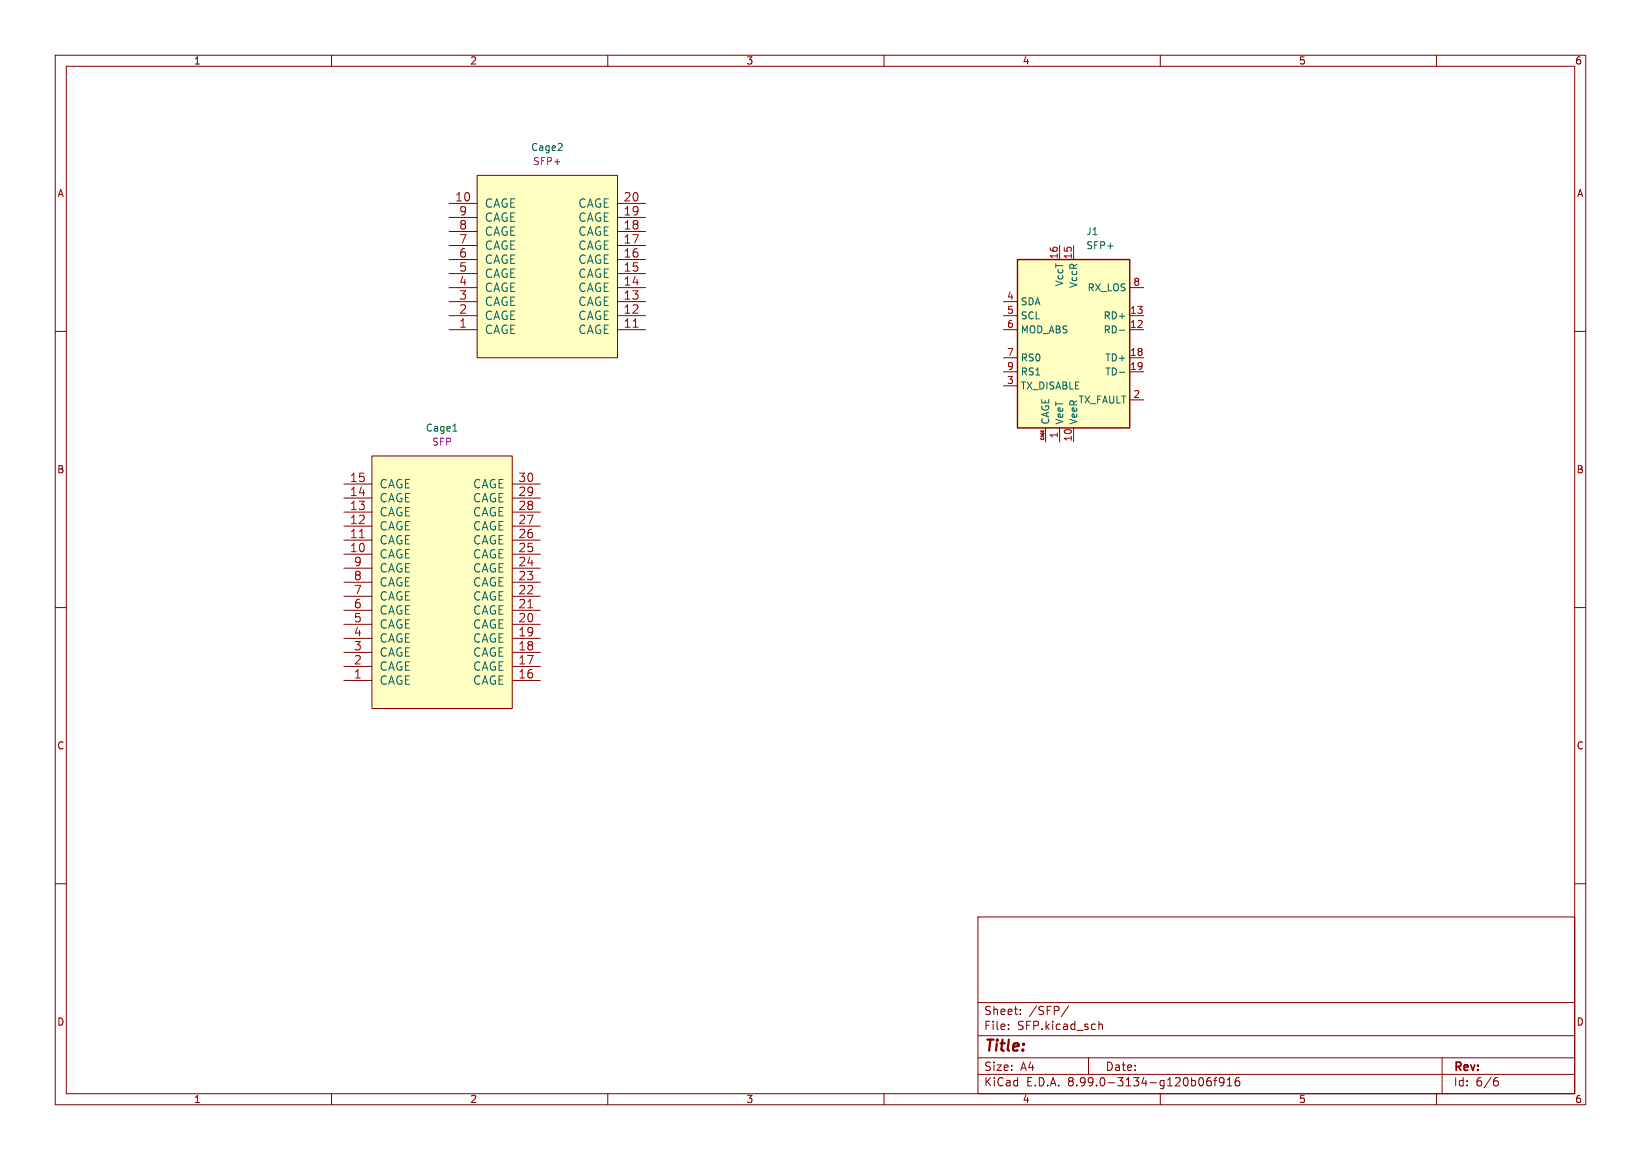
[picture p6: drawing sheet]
<svg xmlns="http://www.w3.org/2000/svg" width="297mm" height="210mm" viewBox="0 0 297 210" stroke-linecap="round" stroke-linejoin="round" font-family="sans-serif">
<g fill="none" stroke="#840000" stroke-width=".18">
<path d="M10 10h277v190h-277zM12 12h273v186h-273zM60 10v2M110 10v2M160 10v2M210 10v2M260 10v2M10 60h2M285 60h2M10 110h2M285 110h2M10 160h2"/>
<path d="M177 166h108v32h-108zM285 160h2M60 198v2M110 198v2M160 198v2M177 194.5h108M177 191.5h108M177 187.5h108M177 181.5h108M182.5 186.3v.1M182.5 185.5v.1M184.7 183.6v.1"/>
<path d="M184.7 182.8v.1M193.4 182.1l-1.3 2M197 191.5v3M198.9 184.9v1.5M198.9 185.5l.2-.1 .4 .1v.9M210 198v2M219.1 195.1a.59 .59 0 0 0-.7 .6v.6l.1 .2 .5 .1 .2-.1v-.5l-.1-.3h-.4l-.3 .3M219.7 195.6h.5M220.2 195.1l-.3 .2v1.3M221.5 195.7l-.3 .3h-.2l-.3-.3 .1-.5 .4-.1 .3 .1a.99 .99 0 0 1-.4 1.4h-.3M222.1 196.6h.9M222.1 195.5l.4-.4v1.5"/>
<path d="M224.2 195.1a.59 .59 0 0 0-.7 .6v.6l.2 .2 .4 .1 .2-.1 .1-.5-.2-.3h-.4l-.3 .3M260 198v2M261 191.5v6.5M270.6 195.7h.4l.2 .3-.1 .5-.5 .1M271 195.1l-.4 .1"/>
</g>
<path d="M184.1 47h20.4v30.5h-20.4z" fill="#ffffc2"/>
<path d="M184.1 47h20.4v30.5h-20.4z" fill="none" stroke="#840000" stroke-width=".25"/>
<g fill="none" stroke="#840000" stroke-width=".18">
<path d="M181.6 54.6h2.5M181.6 57.2h2.5M181.6 59.7h2.5M191.8 44.5v2.5M194.3 44.5v2.5M204.5 57.2h2.5M204.5 59.7h2.5M204.5 52.1h2.5M181.6 64.8h2.5M181.6 67.3h2.5M181.6 69.9h2.5M189.2 77.5v2.5"/>
<path d="M191.8 77.5v2.5M194.3 77.5v2.5M204.5 64.8h2.5M204.5 67.3h2.5M204.5 72.4h2.5"/>
</g>
<path d="M202.6 59.8h1M202.6 67.4h1" fill="none" stroke="#006464" stroke-width=".18"/>
<path d="M86.4 31.8h25.4v33h-25.4z" fill="#ffffc2"/>
<g fill="none" stroke="#840000" stroke-width=".18">
<path d="M81.3 36.8h5.1M81.3 39.4h5.1M86.4 31.8h25.4v33h-25.4zM111.8 36.8h5M111.8 39.4h5M81.3 41.9h5.1M81.3 44.5h5.1M81.3 47h5.1M81.3 49.5h5.1M81.3 52.1h5.1M81.3 54.6h5.1M81.3 57.2h5.1"/>
<path d="M81.3 59.7h5.1M111.8 41.9h5M111.8 44.5h5M111.8 47h5M111.8 49.5h5M111.8 52.1h5M111.8 54.6h5M111.8 57.2h5M111.8 59.7h5"/>
</g>
<path d="M114.6 59.2h.9" fill="none" stroke="#a90000" stroke-width=".18"/>
<path d="M67.3 82.6h25.4v45.7h-25.4z" fill="#ffffc2"/>
<g fill="none" stroke="#840000" stroke-width=".18">
<path d="M62.2 87.6h5.1M62.2 90.2h5.1M62.2 92.7h5.1M62.2 95.3h5.1M62.2 97.8h5.1M67.3 82.6h25.4v45.7h-25.4zM92.7 87.6h5.1M92.7 90.2h5.1M92.7 92.7h5.1M92.7 95.3h5.1M92.7 97.8h5.1M62.2 100.3h5.1"/>
<path d="M62.2 102.9h5.1M62.2 105.4h5.1M62.2 108h5.1M62.2 110.5h5.1M62.2 113h5.1M62.2 115.6h5.1M62.2 118.1h5.1M92.7 100.3h5.1M92.7 102.9h5.1M92.7 105.4h5.1M92.7 108h5.1M92.7 110.5h5.1"/>
<path d="M92.7 113h5.1M92.7 115.6h5.1M92.7 118.1h5.1M62.2 120.7h5.1M62.2 123.2h5.1M92.7 120.7h5.1M92.7 123.2h5.1"/>
</g>
<path d="M65.1 97.3h.8M95.5 110h.9" fill="none" stroke="#a90000" stroke-width=".18"/>
<path d="M82 78h.7" fill="none" stroke="#006464" stroke-width=".18"/>
<text font-size="2.8" fill="#840000" x="178" y="190.9">Title:</text>
<g font-size="2.1" fill="#a90000">
<text x="82.3" y="36.6">10</text>
<text x="83" y="39.1">9</text>
<text x="83" y="41.7">8</text>
<text x="112.8" y="36.6">20</text>
<text x="112.8" y="39.1">19</text>
<text x="112.8" y="41.7">18</text>
<text x="83" y="44.2">7</text>
<text x="83" y="46.7">6</text>
<text x="112.8" y="44.2">17</text>
<text x="112.8" y="46.7">16</text>
<text x="83" y="49.3">5</text>
<text x="83" y="51.8">4</text>
<text x="112.8" y="49.3">15</text>
<text x="112.8" y="51.8">14</text>
<text x="83" y="54.4">3</text>
<text x="83" y="56.9">2</text>
<text x="83" y="59.4">1</text>
<text x="112.8" y="54.4">13</text>
<text x="112.8" y="56.9">12</text>
<text x="112.8" y="59.4">11</text>
<text x="63.2" y="87.4">15</text>
<text x="63.2" y="89.9">14</text>
<text x="93.7" y="87.4">30</text>
<text x="93.7" y="89.9">29</text>
<text x="63.2" y="92.5">13</text>
<text x="63.2" y="95">12</text>
<text x="93.7" y="92.5">28</text>
<text x="93.7" y="95">27</text>
<text x="63.2" y="97.5">11</text>
<text x="63.2" y="100.1">10</text>
<text x="93.7" y="97.5">26</text>
<text x="93.7" y="100.1">25</text>
<text x="64" y="102.6">9</text>
<text x="64" y="105.2">8</text>
<text x="64" y="107.7">7</text>
<text x="93.7" y="102.6">24</text>
<text x="93.7" y="105.2">23</text>
<text x="93.7" y="107.7">22</text>
<text x="64" y="110.2">6</text>
<text x="64" y="112.8">5</text>
<text x="93.7" y="110.2">21</text>
<text x="93.7" y="112.8">20</text>
<text x="64" y="115.3">4</text>
<text x="64" y="117.9">3</text>
<text x="93.7" y="115.3">19</text>
<text x="93.7" y="117.9">18</text>
<text x="64" y="120.4">2</text>
<text x="64" y="122.9">1</text>
<text x="93.7" y="120.4">17</text>
<text x="93.7" y="122.9">16</text>
</g>
<g font-size="2.1" fill="#006464">
<text x="87.6" y="37.8">CAGE</text>
<text x="87.6" y="40.4">CAGE</text>
<text x="104.6" y="37.8">CAGE</text>
<text x="104.6" y="40.4">CAGE</text>
<text x="87.6" y="42.9">CAGE</text>
<text x="87.6" y="45.4">CAGE</text>
<text x="87.6" y="48">CAGE</text>
<text x="104.6" y="42.9">CAGE</text>
<text x="104.6" y="45.4">CAGE</text>
<text x="104.6" y="48">CAGE</text>
<text x="87.6" y="50.5">CAGE</text>
<text x="87.6" y="53.1">CAGE</text>
<text x="104.6" y="50.5">CAGE</text>
<text x="104.6" y="53.1">CAGE</text>
<text x="87.6" y="55.6">CAGE</text>
<text x="87.6" y="58.1">CAGE</text>
<text x="104.6" y="55.6">CAGE</text>
<text x="104.6" y="58.1">CAGE</text>
<text x="87.6" y="60.7">CAGE</text>
<text x="104.6" y="60.7">CAGE</text>
<text x="68.6" y="88.6">CAGE</text>
<text x="85.6" y="88.6">CAGE</text>
<text x="68.6" y="91.2">CAGE</text>
<text x="68.6" y="93.7">CAGE</text>
<text x="85.6" y="91.2">CAGE</text>
<text x="85.6" y="93.7">CAGE</text>
<text x="68.6" y="96.2">CAGE</text>
<text x="68.6" y="98.8">CAGE</text>
<text x="68.6" y="101.3">CAGE</text>
<text x="85.6" y="96.2">CAGE</text>
<text x="85.6" y="98.8">CAGE</text>
<text x="85.6" y="101.3">CAGE</text>
<text x="68.6" y="103.9">CAGE</text>
<text x="68.6" y="106.4">CAGE</text>
<text x="85.6" y="103.9">CAGE</text>
<text x="85.6" y="106.4">CAGE</text>
<text x="68.6" y="108.9">CAGE</text>
<text x="68.6" y="111.5">CAGE</text>
<text x="85.6" y="108.9">CAGE</text>
<text x="85.6" y="111.5">CAGE</text>
<text x="68.6" y="114">CAGE</text>
<text x="68.6" y="116.6">CAGE</text>
<text x="68.6" y="119.1">CAGE</text>
<text x="85.6" y="114">CAGE</text>
<text x="85.6" y="116.6">CAGE</text>
<text x="85.6" y="119.1">CAGE</text>
<text x="68.6" y="121.6">CAGE</text>
<text x="68.6" y="124.2">CAGE</text>
<text x="85.6" y="121.6">CAGE</text>
<text x="85.6" y="124.2">CAGE</text>
</g>
<g font-size="2.1" fill="#840000">
<text x="178" y="184">Sheet:</text>
<text x="186.2" y="184">/SFP/</text>
<text x="178" y="186.7">File:</text>
<text x="184.1" y="186.7">SFP.kicad_sch</text>
<text x="178" y="196.9">KiCad</text>
<text x="178" y="194.1">Size:</text>
<text x="184.7" y="194.1">A4</text>
<text x="185.7" y="196.9">E.D.A.</text>
<text x="193.3" y="196.9">8.99.0-3134-g120b06f916</text>
<text x="200" y="194.1">Date:</text>
<text x="263" y="194.3">Rev:</text>
<text x="263" y="196.9">Id:</text>
<text x="267.1" y="196.9">6/6</text>
</g>
<g font-size="1.8" fill="#840000">
<text x="35" y="11.9">1</text>
<text x="85" y="11.9">2</text>
<text x="135" y="11.9">3</text>
<text x="185" y="11.9">4</text>
<text x="235" y="11.9">5</text>
<text x="285" y="11.9">6</text>
<text x="10.3" y="35.9">A</text>
<text x="285.3" y="35.9">A</text>
<text x="10.3" y="85.9">B</text>
<text x="285.3" y="85.9">B</text>
<text x="10.3" y="135.9">C</text>
<text x="285.3" y="135.9">C</text>
<text x="10.3" y="185.9">D</text>
<text x="285.3" y="185.9">D</text>
<text x="35" y="199.9">1</text>
<text x="85" y="199.9">2</text>
<text x="135" y="199.9">3</text>
<text x="185" y="199.9">4</text>
<text x="235" y="199.9">5</text>
<text x="285" y="199.9">6</text>
</g>
<g font-size="1.8" fill="#006464">
<text x="96" y="27.5">Cage2</text>
<text x="196.5" y="42.8">J1</text>
<text x="196.5" y="45.3">SFP+</text>
<text x="192.6" y="51.9" transform="rotate(-90 192.6 51.9)">VccT</text>
<text x="195.2" y="52.2" transform="rotate(-90 195.2 52.2)">VccR</text>
<text x="196.7" y="52.9">RX_LOS</text>
<text x="184.7" y="55.5">SDA</text>
<text x="184.7" y="58">SCL</text>
<text x="199.6" y="58">RD+</text>
<text x="184.7" y="60.6">MOD_ABS</text>
<text x="184.7" y="65.6">RS0</text>
<text x="199.6" y="60.6">RD-</text>
<text x="199.9" y="65.6">TD+</text>
<text x="184.7" y="68.2">RS1</text>
<text x="184.7" y="70.7">TX_DISABLE</text>
<text x="199.9" y="68.2">TD-</text>
<text x="190.1" y="77" transform="rotate(-90 190.1 77)">CAGE</text>
<text x="192.6" y="77" transform="rotate(-90 192.6 77)">VeeT</text>
<text x="195.1" y="73.3">TX_FAULT</text>
<text x="195.2" y="77" transform="rotate(-90 195.2 77)">VeeR</text>
<text x="77" y="78.3">Cage1</text>
</g>
<g font-size="1.8" fill="#840084">
<text x="96.4" y="30.1">SFP+</text>
<text x="78.1" y="80.9">SFP</text>
</g>
<g font-size="1.8" fill="#a90000">
<text x="191.5" y="47" transform="rotate(-90 191.5 47)">16</text>
<text x="194.1" y="47" transform="rotate(-90 194.1 47)">15</text>
<text x="205" y="51.8">8</text>
<text x="182.2" y="54.4">4</text>
<text x="182.2" y="56.9">5</text>
<text x="182.2" y="59.4">6</text>
<text x="204.4" y="56.9">13</text>
<text x="204.4" y="59.4">12</text>
<text x="182.2" y="64.5">7</text>
<text x="204.4" y="64.5">18</text>
<text x="182.2" y="67.1">9</text>
<text x="182.2" y="69.6">3</text>
<text x="204.4" y="67.1">19</text>
<text x="205" y="72.1">2</text>
<text x="191.5" y="79.4" transform="rotate(-90 191.5 79.4)">1</text>
<text x="194.1" y="80.1" transform="rotate(-90 194.1 80.1)">10</text>
</g>
<text font-size=".7" fill="#a90000" x="189" y="79.9" transform="rotate(-90 189 79.9)">CAGE</text>
</svg>
